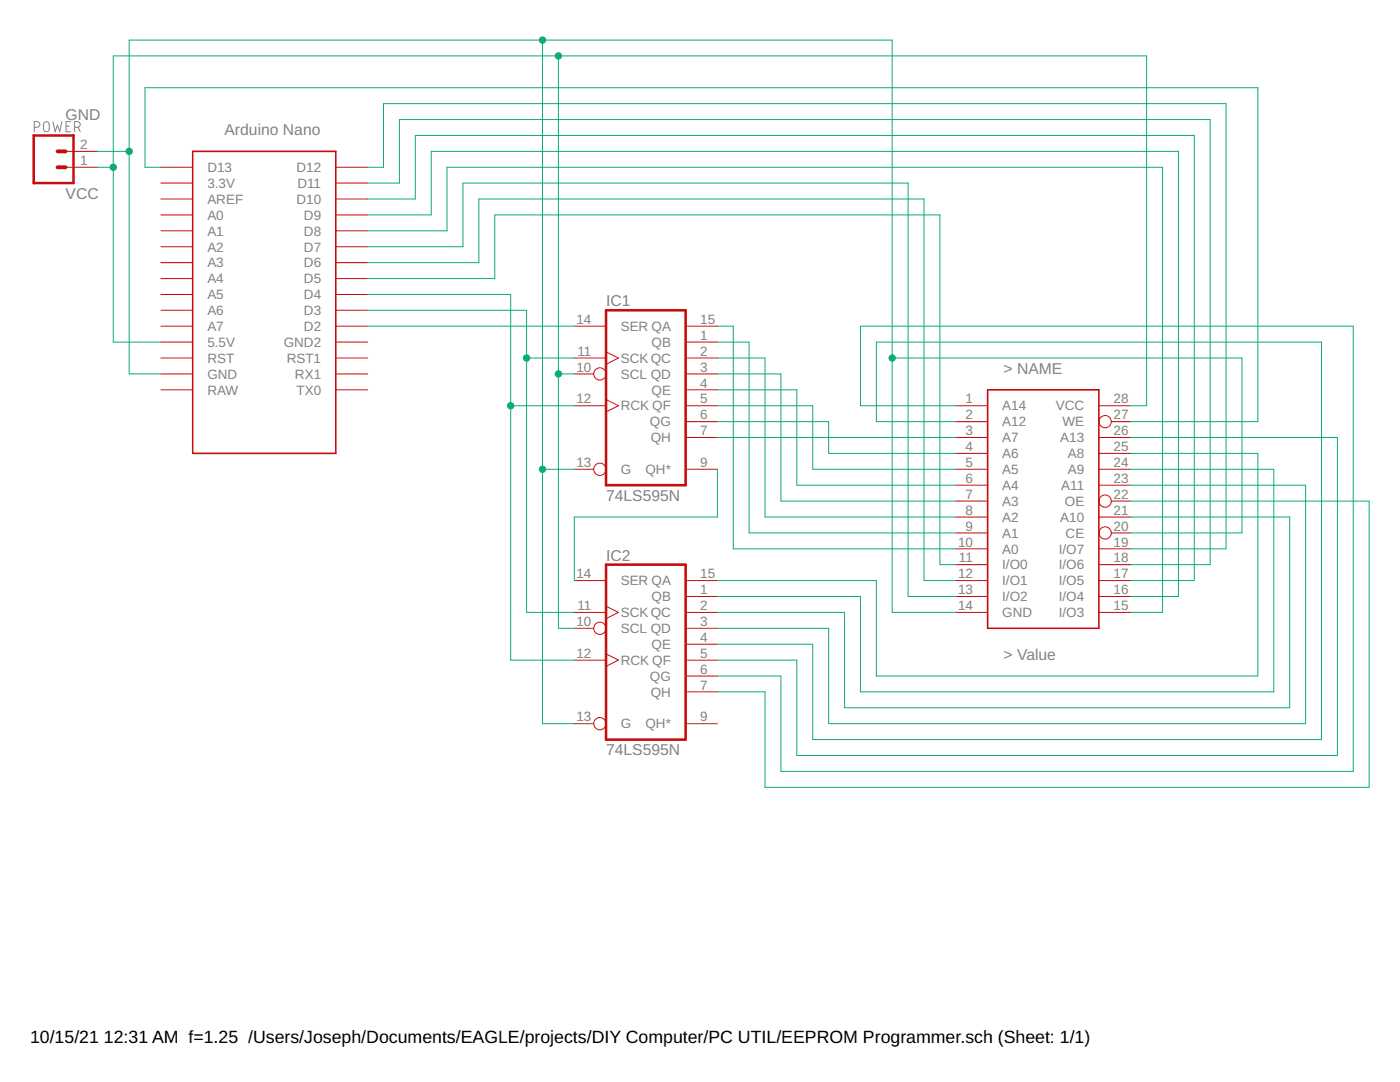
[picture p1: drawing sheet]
<?xml version="1.0" encoding="utf-8"?>
<!DOCTYPE eagle SYSTEM "eagle.dtd">
<!--
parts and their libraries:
SparkFun-Connectors: Licensing: Creative Commons ShareAlike 4.0 International - https://creativecommons.org/licenses/by-sa/4.0
-->
<eagle version="9.4.2">
<drawing>
<settings>
<setting alwaysvectorfont="no"/>
<setting verticaltext="up"/>
</settings>
<grid distance="0.1" unitdist="inch" unit="inch" style="lines" multiple="1" display="no" altdistance="0.01" altunitdist="inch" altunit="inch"/>
<schematic xreflabel="%F%N/%S.%C%R" xrefpart="/%S.%C%R">
<libraries>
<library name="Arduino-clone">
<symbols>
<symbol name="NANO">
<pin name="3.3V" x="-22.86" y="12.7" visible="pin" length="middle"/>
<pin name="AREF" x="-22.86" y="10.16" visible="pin" length="middle"/>
<pin name="ICSP1" x="-10.16" y="-27.94" visible="off" length="point" rot="R270"/>
<pin name="ICSP2" x="-10.16" y="-25.4" visible="off" length="point" rot="R270"/>
<pin name="ICSP3" x="-7.62" y="-27.94" visible="off" length="point" rot="R270"/>
<pin name="ICSP4" x="-7.62" y="-25.4" visible="off" length="point" rot="R270"/>
<pin name="TX0" x="10.16" y="-20.32" visible="pin" length="middle" rot="R180"/>
<pin name="RX1" x="10.16" y="-17.78" visible="pin" length="middle" rot="R180"/>
<pin name="RST1" x="10.16" y="-15.24" visible="pin" length="middle" rot="R180"/>
<pin name="GND2" x="10.16" y="-12.7" visible="pin" length="middle" rot="R180"/>
<pin name="D2" x="10.16" y="-10.16" visible="pin" length="middle" rot="R180"/>
<pin name="D3" x="10.16" y="-7.62" visible="pin" length="middle" rot="R180"/>
<pin name="D4" x="10.16" y="-5.08" visible="pin" length="middle" rot="R180"/>
<pin name="D5" x="10.16" y="-2.54" visible="pin" length="middle" rot="R180"/>
<pin name="D6" x="10.16" y="0" visible="pin" length="middle" rot="R180"/>
<pin name="D7" x="10.16" y="2.54" visible="pin" length="middle" rot="R180"/>
<pin name="D8" x="10.16" y="5.08" visible="pin" length="middle" rot="R180"/>
<pin name="D9" x="10.16" y="7.62" visible="pin" length="middle" rot="R180"/>
<pin name="RAW" x="-22.86" y="-20.32" visible="pin" length="middle"/>
<pin name="GND" x="-22.86" y="-17.78" visible="pin" length="middle"/>
<pin name="RST" x="-22.86" y="-15.24" visible="pin" length="middle"/>
<pin name="5.5V" x="-22.86" y="-12.7" visible="pin" length="middle"/>
<pin name="A3" x="-22.86" y="0" visible="pin" length="middle"/>
<pin name="A2" x="-22.86" y="2.54" visible="pin" length="middle"/>
<pin name="A1" x="-22.86" y="5.08" visible="pin" length="middle"/>
<pin name="A0" x="-22.86" y="7.62" visible="pin" length="middle"/>
<pin name="D13" x="-22.86" y="15.24" visible="pin" length="middle"/>
<pin name="D12" x="10.16" y="15.24" visible="pin" length="middle" rot="R180"/>
<pin name="D11" x="10.16" y="12.7" visible="pin" length="middle" rot="R180"/>
<pin name="D10" x="10.16" y="10.16" visible="pin" length="middle" rot="R180"/>
<pin name="A7" x="-22.86" y="-10.16" visible="pin" length="middle"/>
<pin name="A6" x="-22.86" y="-7.62" visible="pin" length="middle"/>
<pin name="A5" x="-22.86" y="-5.08" visible="pin" length="middle"/>
<pin name="A4" x="-22.86" y="-2.54" visible="pin" length="middle"/>
<pin name="ICSP5" x="-5.08" y="-27.94" visible="off" length="point" rot="R270"/>
<pin name="ICSP6" x="-5.08" y="-25.4" visible="off" length="point" rot="R270"/>
<wire x1="-17.78" y1="17.78" x2="-17.78" y2="-30.48" width="0.254" layer="94"/>
<wire x1="-17.78" y1="-30.48" x2="5.08" y2="-30.48" width="0.254" layer="94"/>
<wire x1="5.08" y1="-30.48" x2="5.08" y2="17.78" width="0.254" layer="94"/>
<wire x1="5.08" y1="17.78" x2="-17.78" y2="17.78" width="0.254" layer="94"/>
<text x="-12.7" y="20.32" size="1.778" layer="95">Arduino Nano</text>
</symbol>
</symbols>
<devicesets>
<deviceset name="NANO">
<gates>
<gate name="G$1" symbol="NANO" x="7.62" y="2.54"/>
</gates>
<devices>
<device name="" package="NANO">
<connects>
<connect gate="G$1" pin="3.3V" pad="3.3V"/>
<connect gate="G$1" pin="5.5V" pad="5V"/>
<connect gate="G$1" pin="A0" pad="A0"/>
<connect gate="G$1" pin="A1" pad="A1"/>
<connect gate="G$1" pin="A2" pad="A2"/>
<connect gate="G$1" pin="A3" pad="A3"/>
<connect gate="G$1" pin="A4" pad="A4"/>
<connect gate="G$1" pin="A5" pad="A5"/>
<connect gate="G$1" pin="A6" pad="A6"/>
<connect gate="G$1" pin="A7" pad="A7"/>
<connect gate="G$1" pin="AREF" pad="AREF"/>
<connect gate="G$1" pin="D10" pad="D10"/>
<connect gate="G$1" pin="D11" pad="D11"/>
<connect gate="G$1" pin="D12" pad="D12"/>
<connect gate="G$1" pin="D13" pad="D13"/>
<connect gate="G$1" pin="D2" pad="D2"/>
<connect gate="G$1" pin="D3" pad="D3"/>
<connect gate="G$1" pin="D4" pad="D4"/>
<connect gate="G$1" pin="D5" pad="D5"/>
<connect gate="G$1" pin="D6" pad="D6"/>
<connect gate="G$1" pin="D7" pad="D7"/>
<connect gate="G$1" pin="D8" pad="D8"/>
<connect gate="G$1" pin="D9" pad="D9"/>
<connect gate="G$1" pin="GND" pad="GND"/>
<connect gate="G$1" pin="GND2" pad="GND1"/>
<connect gate="G$1" pin="ICSP1" pad="ICSP1"/>
<connect gate="G$1" pin="ICSP2" pad="ICSP2"/>
<connect gate="G$1" pin="ICSP3" pad="ICSP3"/>
<connect gate="G$1" pin="ICSP4" pad="ICSP4"/>
<connect gate="G$1" pin="ICSP5" pad="ICSP5"/>
<connect gate="G$1" pin="ICSP6" pad="ICSP6"/>
<connect gate="G$1" pin="RAW" pad="RAW"/>
<connect gate="G$1" pin="RST" pad="RST"/>
<connect gate="G$1" pin="RST1" pad="RST1"/>
<connect gate="G$1" pin="RX1" pad="RX1"/>
<connect gate="G$1" pin="TX0" pad="TX0"/>
</connects>
<technologies>
<technology name=""/>
</technologies>
</device>
</devices>
</deviceset>
</devicesets>
</library>
<library name="74xx-us">
<symbols>
<symbol name="74595">
<wire x1="-5.08" y1="-15.24" x2="7.62" y2="-15.24" width="0.4064" layer="94"/>
<wire x1="7.62" y1="-15.24" x2="7.62" y2="12.7" width="0.4064" layer="94"/>
<wire x1="7.62" y1="12.7" x2="-5.08" y2="12.7" width="0.4064" layer="94"/>
<wire x1="-5.08" y1="12.7" x2="-5.08" y2="-15.24" width="0.4064" layer="94"/>
<text x="-5.08" y="13.335" size="1.778" layer="95">&gt;NAME</text>
<text x="-5.08" y="-17.78" size="1.778" layer="96">&gt;VALUE</text>
<pin name="QB" x="12.7" y="7.62" length="middle" direction="hiz" rot="R180"/>
<pin name="QC" x="12.7" y="5.08" length="middle" direction="hiz" rot="R180"/>
<pin name="QD" x="12.7" y="2.54" length="middle" direction="hiz" rot="R180"/>
<pin name="QE" x="12.7" y="0" length="middle" direction="hiz" rot="R180"/>
<pin name="QF" x="12.7" y="-2.54" length="middle" direction="hiz" rot="R180"/>
<pin name="QG" x="12.7" y="-5.08" length="middle" direction="hiz" rot="R180"/>
<pin name="QH" x="12.7" y="-7.62" length="middle" direction="hiz" rot="R180"/>
<pin name="SCL" x="-10.16" y="2.54" length="middle" direction="in" function="dot"/>
<pin name="SCK" x="-10.16" y="5.08" length="middle" direction="in" function="clk"/>
<pin name="RCK" x="-10.16" y="-2.54" length="middle" direction="in" function="clk"/>
<pin name="G" x="-10.16" y="-12.7" length="middle" direction="in" function="dot"/>
<pin name="SER" x="-10.16" y="10.16" length="middle" direction="in"/>
<pin name="QA" x="12.7" y="10.16" length="middle" direction="hiz" rot="R180"/>
<pin name="QH*" x="12.7" y="-12.7" length="middle" direction="hiz" rot="R180"/>
</symbol>
<symbol name="PWRN">
<text x="-0.635" y="-0.635" size="1.778" layer="95">&gt;NAME</text>
<text x="1.905" y="-7.62" size="1.27" layer="95" rot="R90">GND</text>
<text x="1.905" y="5.08" size="1.27" layer="95" rot="R90">VCC</text>
<pin name="GND" x="0" y="-10.16" visible="pad" direction="pwr" rot="R90"/>
<pin name="VCC" x="0" y="10.16" visible="pad" direction="pwr" rot="R270"/>
</symbol>
</symbols>
<devicesets>
<deviceset name="74*595" prefix="IC">
<gates>
<gate name="A" symbol="74595" x="22.86" y="0"/>
<gate name="P" symbol="PWRN" x="-5.08" y="0" addlevel="request"/>
</gates>
<devices>
<device name="N" package="DIL16">
<connects>
<connect gate="A" pin="G" pad="13"/>
<connect gate="A" pin="QA" pad="15"/>
<connect gate="A" pin="QB" pad="1"/>
<connect gate="A" pin="QC" pad="2"/>
<connect gate="A" pin="QD" pad="3"/>
<connect gate="A" pin="QE" pad="4"/>
<connect gate="A" pin="QF" pad="5"/>
<connect gate="A" pin="QG" pad="6"/>
<connect gate="A" pin="QH" pad="7"/>
<connect gate="A" pin="QH*" pad="9"/>
<connect gate="A" pin="RCK" pad="12"/>
<connect gate="A" pin="SCK" pad="11"/>
<connect gate="A" pin="SCL" pad="10"/>
<connect gate="A" pin="SER" pad="14"/>
<connect gate="P" pin="GND" pad="8"/>
<connect gate="P" pin="VCC" pad="16"/>
</connects>
<package3dinstances>
<package3dinstance package3d_urn="urn:adsk.eagle:package:922/2"/>
</package3dinstances>
<technologies>
<technology name="LS"/>
</technologies>
</device>
<device name="D" package="SO16">
<connects>
<connect gate="A" pin="G" pad="13"/>
<connect gate="A" pin="QA" pad="15"/>
<connect gate="A" pin="QB" pad="1"/>
<connect gate="A" pin="QC" pad="2"/>
<connect gate="A" pin="QD" pad="3"/>
<connect gate="A" pin="QE" pad="4"/>
<connect gate="A" pin="QF" pad="5"/>
<connect gate="A" pin="QG" pad="6"/>
<connect gate="A" pin="QH" pad="7"/>
<connect gate="A" pin="QH*" pad="9"/>
<connect gate="A" pin="RCK" pad="12"/>
<connect gate="A" pin="SCK" pad="11"/>
<connect gate="A" pin="SCL" pad="10"/>
<connect gate="A" pin="SER" pad="14"/>
<connect gate="P" pin="GND" pad="8"/>
<connect gate="P" pin="VCC" pad="16"/>
</connects>
<package3dinstances>
<package3dinstance package3d_urn="urn:adsk.eagle:package:2918/1"/>
</package3dinstances>
<technologies>
<technology name="LS"/>
</technologies>
</device>
<device name="FK" package="LCC20">
<connects>
<connect gate="A" pin="G" pad="17"/>
<connect gate="A" pin="QA" pad="19"/>
<connect gate="A" pin="QB" pad="2"/>
<connect gate="A" pin="QC" pad="3"/>
<connect gate="A" pin="QD" pad="4"/>
<connect gate="A" pin="QE" pad="5"/>
<connect gate="A" pin="QF" pad="7"/>
<connect gate="A" pin="QG" pad="8"/>
<connect gate="A" pin="QH" pad="9"/>
<connect gate="A" pin="QH*" pad="12"/>
<connect gate="A" pin="RCK" pad="15"/>
<connect gate="A" pin="SCK" pad="14"/>
<connect gate="A" pin="SCL" pad="13"/>
<connect gate="A" pin="SER" pad="18"/>
<connect gate="P" pin="GND" pad="10"/>
<connect gate="P" pin="VCC" pad="20"/>
</connects>
<package3dinstances>
<package3dinstance package3d_urn="urn:adsk.eagle:package:2919/1"/>
</package3dinstances>
<technologies>
<technology name="LS"/>
</technologies>
</device>
</devices>
</deviceset>
</devicesets>
</library>
<library name="Computer_Parts">
<symbols>
<symbol name="28C256">
<pin name="A14" x="-25.4" y="20.32" length="middle"/>
<pin name="A12" x="-25.4" y="17.78" length="middle"/>
<pin name="A7" x="-25.4" y="15.24" length="middle"/>
<pin name="A6" x="-25.4" y="12.7" length="middle"/>
<pin name="A5" x="-25.4" y="10.16" length="middle"/>
<pin name="A4" x="-25.4" y="7.62" length="middle"/>
<pin name="A3" x="-25.4" y="5.08" length="middle"/>
<pin name="A2" x="-25.4" y="2.54" length="middle"/>
<pin name="A1" x="-25.4" y="0" length="middle"/>
<pin name="A0" x="-25.4" y="-2.54" length="middle"/>
<pin name="I/O0" x="-25.4" y="-5.08" length="middle"/>
<pin name="I/O1" x="-25.4" y="-7.62" length="middle"/>
<pin name="I/O2" x="-25.4" y="-10.16" length="middle"/>
<pin name="GND" x="-25.4" y="-12.7" length="middle"/>
<pin name="I/O3" x="2.54" y="-12.7" length="middle" rot="R180"/>
<pin name="I/O4" x="2.54" y="-10.16" length="middle" rot="R180"/>
<pin name="I/O5" x="2.54" y="-7.62" length="middle" rot="R180"/>
<pin name="I/O6" x="2.54" y="-5.08" length="middle" rot="R180"/>
<pin name="I/O7" x="2.54" y="-2.54" length="middle" rot="R180"/>
<pin name="CE" x="2.54" y="0" length="middle" function="dot" rot="R180"/>
<pin name="A10" x="2.54" y="2.54" length="middle" rot="R180"/>
<pin name="OE" x="2.54" y="5.08" length="middle" function="dot" rot="R180"/>
<pin name="A11" x="2.54" y="7.62" length="middle" rot="R180"/>
<pin name="A9" x="2.54" y="10.16" length="middle" rot="R180"/>
<pin name="A8" x="2.54" y="12.7" length="middle" rot="R180"/>
<pin name="A13" x="2.54" y="15.24" length="middle" rot="R180"/>
<pin name="WE" x="2.54" y="17.78" length="middle" function="dot" rot="R180"/>
<pin name="VCC" x="2.54" y="20.32" length="middle" rot="R180"/>
<wire x1="-20.32" y1="22.86" x2="-2.54" y2="22.86" width="0.254" layer="94"/>
<wire x1="-2.54" y1="22.86" x2="-2.54" y2="-15.24" width="0.254" layer="94"/>
<wire x1="-2.54" y1="-15.24" x2="-20.32" y2="-15.24" width="0.254" layer="94"/>
<wire x1="-20.32" y1="-15.24" x2="-20.32" y2="22.86" width="0.254" layer="94"/>
<text x="-17.78" y="25.4" size="1.778" layer="95">&gt; NAME</text>
<text x="-17.78" y="-20.32" size="1.778" layer="96">&gt; Value</text>
</symbol>
</symbols>
<devicesets>
<deviceset name="28C256" uservalue="yes">
<gates>
<gate name="G$1" symbol="28C256" x="25.4" y="12.7"/>
</gates>
<devices>
<device name="" package="DIP1722W26P254L3450H508Q28B">
<connects>
<connect gate="G$1" pin="A0" pad="10"/>
<connect gate="G$1" pin="A1" pad="9"/>
<connect gate="G$1" pin="A10" pad="21"/>
<connect gate="G$1" pin="A11" pad="23"/>
<connect gate="G$1" pin="A12" pad="2"/>
<connect gate="G$1" pin="A13" pad="26"/>
<connect gate="G$1" pin="A14" pad="1"/>
<connect gate="G$1" pin="A2" pad="8"/>
<connect gate="G$1" pin="A3" pad="7"/>
<connect gate="G$1" pin="A4" pad="6"/>
<connect gate="G$1" pin="A5" pad="5"/>
<connect gate="G$1" pin="A6" pad="4"/>
<connect gate="G$1" pin="A7" pad="3"/>
<connect gate="G$1" pin="A8" pad="25"/>
<connect gate="G$1" pin="A9" pad="24"/>
<connect gate="G$1" pin="CE" pad="20"/>
<connect gate="G$1" pin="GND" pad="14"/>
<connect gate="G$1" pin="I/O0" pad="11"/>
<connect gate="G$1" pin="I/O1" pad="12"/>
<connect gate="G$1" pin="I/O2" pad="13"/>
<connect gate="G$1" pin="I/O3" pad="15"/>
<connect gate="G$1" pin="I/O4" pad="16"/>
<connect gate="G$1" pin="I/O5" pad="17"/>
<connect gate="G$1" pin="I/O6" pad="18"/>
<connect gate="G$1" pin="I/O7" pad="19"/>
<connect gate="G$1" pin="OE" pad="22"/>
<connect gate="G$1" pin="VCC" pad="28"/>
<connect gate="G$1" pin="WE" pad="27"/>
</connects>
<package3dinstances>
<package3dinstance package3d_urn="urn:adsk.eagle:package:28513216/1"/>
</package3dinstances>
<technologies>
<technology name=""/>
</technologies>
</device>
</devices>
</deviceset>
</devicesets>
</library>
<library name="SparkFun-Connectors">
<symbols>
<symbol name="CONN_02">
<wire x1="3.81" y1="-2.54" x2="-2.54" y2="-2.54" width="0.4064" layer="94"/>
<wire x1="1.27" y1="2.54" x2="2.54" y2="2.54" width="0.6096" layer="94"/>
<wire x1="1.27" y1="0" x2="2.54" y2="0" width="0.6096" layer="94"/>
<wire x1="-2.54" y1="5.08" x2="-2.54" y2="-2.54" width="0.4064" layer="94"/>
<wire x1="3.81" y1="-2.54" x2="3.81" y2="5.08" width="0.4064" layer="94"/>
<wire x1="-2.54" y1="5.08" x2="3.81" y2="5.08" width="0.4064" layer="94"/>
<text x="-2.54" y="-4.826" size="1.778" layer="96" font="vector">&gt;VALUE</text>
<text x="-2.54" y="5.588" size="1.778" layer="95" font="vector">&gt;NAME</text>
<pin name="1" x="7.62" y="0" visible="pad" length="middle" direction="pas" swaplevel="1" rot="R180"/>
<pin name="2" x="7.62" y="2.54" visible="pad" length="middle" direction="pas" swaplevel="1" rot="R180"/>
</symbol>
</symbols>
<devicesets>
<deviceset name="CONN_02" prefix="J" uservalue="yes">
<gates>
<gate name="G$1" symbol="CONN_02" x="-2.54" y="0"/>
</gates>
<devices>
<device name="" package="1X02">
<connects>
<connect gate="G$1" pin="1" pad="1"/>
<connect gate="G$1" pin="2" pad="2"/>
</connects>
<package3dinstances>
<package3dinstance package3d_urn="urn:adsk.eagle:package:38039/1"/>
</package3dinstances>
<technologies>
<technology name=""/>
</technologies>
</device>
<device name="POLAR" package="MOLEX-1X2">
<connects>
<connect gate="G$1" pin="1" pad="1"/>
<connect gate="G$1" pin="2" pad="2"/>
</connects>
<package3dinstances>
<package3dinstance package3d_urn="urn:adsk.eagle:package:38040/1"/>
</package3dinstances>
<technologies>
<technology name="">
<attribute name="SF_ID" value="PRT-09918" constant="no"/>
</technology>
</technologies>
</device>
<device name="3.5MM" package="SCREWTERMINAL-3.5MM-2">
<connects>
<connect gate="G$1" pin="1" pad="1"/>
<connect gate="G$1" pin="2" pad="2"/>
</connects>
<package3dinstances>
<package3dinstance package3d_urn="urn:adsk.eagle:package:38050/1"/>
</package3dinstances>
<technologies>
<technology name="">
<attribute name="PROD_ID" value="CONN-08399" constant="no"/>
</technology>
</technologies>
</device>
<device name="-JST-2MM-SMT" package="JST-2-SMD">
<connects>
<connect gate="G$1" pin="1" pad="2"/>
<connect gate="G$1" pin="2" pad="1"/>
</connects>
<package3dinstances>
<package3dinstance package3d_urn="urn:adsk.eagle:package:38042/1"/>
</package3dinstances>
<technologies>
<technology name="">
<attribute name="PROD_ID" value="CONN-11443"/>
</technology>
</technologies>
</device>
<device name="PTH2" package="1X02_BIG">
<connects>
<connect gate="G$1" pin="1" pad="P$1"/>
<connect gate="G$1" pin="2" pad="P$2"/>
</connects>
<package3dinstances>
<package3dinstance package3d_urn="urn:adsk.eagle:package:38043/1"/>
</package3dinstances>
<technologies>
<technology name=""/>
</technologies>
</device>
<device name="4UCON-15767" package="JST-2-SMD-VERT">
<connects>
<connect gate="G$1" pin="1" pad="GND"/>
<connect gate="G$1" pin="2" pad="VCC"/>
</connects>
<package3dinstances>
<package3dinstance package3d_urn="urn:adsk.eagle:package:38052/1"/>
</package3dinstances>
<technologies>
<technology name=""/>
</technologies>
</device>
<device name="5MM" package="SCREWTERMINAL-5MM-2">
<connects>
<connect gate="G$1" pin="1" pad="1"/>
<connect gate="G$1" pin="2" pad="2"/>
</connects>
<package3dinstances>
<package3dinstance package3d_urn="urn:adsk.eagle:package:38044/1"/>
</package3dinstances>
<technologies>
<technology name="">
<attribute name="SF_SKU" value="PRT-08432" constant="no"/>
</technology>
</technologies>
</device>
<device name="LOCK" package="1X02_LOCK">
<connects>
<connect gate="G$1" pin="1" pad="1"/>
<connect gate="G$1" pin="2" pad="2"/>
</connects>
<package3dinstances>
<package3dinstance package3d_urn="urn:adsk.eagle:package:38045/1"/>
</package3dinstances>
<technologies>
<technology name=""/>
</technologies>
</device>
<device name="POLAR_LOCK" package="MOLEX-1X2_LOCK">
<connects>
<connect gate="G$1" pin="1" pad="1"/>
<connect gate="G$1" pin="2" pad="2"/>
</connects>
<package3dinstances>
<package3dinstance package3d_urn="urn:adsk.eagle:package:38046/1"/>
</package3dinstances>
<technologies>
<technology name="">
<attribute name="SF_ID" value="PRT-09918" constant="no"/>
</technology>
</technologies>
</device>
<device name="LOCK_LONGPADS" package="1X02_LOCK_LONGPADS">
<connects>
<connect gate="G$1" pin="1" pad="1"/>
<connect gate="G$1" pin="2" pad="2"/>
</connects>
<package3dinstances>
<package3dinstance package3d_urn="urn:adsk.eagle:package:38047/1"/>
</package3dinstances>
<technologies>
<technology name=""/>
</technologies>
</device>
<device name="3.5MM_LOCK" package="SCREWTERMINAL-3.5MM-2_LOCK">
<connects>
<connect gate="G$1" pin="1" pad="1"/>
<connect gate="G$1" pin="2" pad="2"/>
</connects>
<package3dinstances>
<package3dinstance package3d_urn="urn:adsk.eagle:package:38049/1"/>
</package3dinstances>
<technologies>
<technology name="">
<attribute name="PROD_ID" value="CONN-08399" constant="no"/>
</technology>
</technologies>
</device>
<device name="PTH3" package="1X02_LONGPADS">
<connects>
<connect gate="G$1" pin="1" pad="1"/>
<connect gate="G$1" pin="2" pad="2"/>
</connects>
<package3dinstances>
<package3dinstance package3d_urn="urn:adsk.eagle:package:38048/1"/>
</package3dinstances>
<technologies>
<technology name=""/>
</technologies>
</device>
<device name="1X02_NO_SILK" package="1X02_NO_SILK">
<connects>
<connect gate="G$1" pin="1" pad="1"/>
<connect gate="G$1" pin="2" pad="2"/>
</connects>
<package3dinstances>
<package3dinstance package3d_urn="urn:adsk.eagle:package:38051/1"/>
</package3dinstances>
<technologies>
<technology name=""/>
</technologies>
</device>
<device name="JST-PTH-2" package="JST-2-PTH">
<connects>
<connect gate="G$1" pin="1" pad="1"/>
<connect gate="G$1" pin="2" pad="2"/>
</connects>
<package3dinstances>
<package3dinstance package3d_urn="urn:adsk.eagle:package:38053/1"/>
</package3dinstances>
<technologies>
<technology name="">
<attribute name="PROD_ID" value="CONN-09863" constant="no"/>
<attribute name="SKU" value="PRT-09914" constant="no"/>
</technology>
</technologies>
</device>
<device name="PTH4" package="1X02_XTRA_BIG">
<connects>
<connect gate="G$1" pin="1" pad="1"/>
<connect gate="G$1" pin="2" pad="2"/>
</connects>
<package3dinstances>
<package3dinstance package3d_urn="urn:adsk.eagle:package:38054/1"/>
</package3dinstances>
<technologies>
<technology name=""/>
</technologies>
</device>
<device name="POGO_PIN_HOLES_ONLY" package="1X02_PP_HOLES_ONLY">
<connects>
<connect gate="G$1" pin="1" pad="1"/>
<connect gate="G$1" pin="2" pad="2"/>
</connects>
<package3dinstances>
<package3dinstance package3d_urn="urn:adsk.eagle:package:38058/1"/>
</package3dinstances>
<technologies>
<technology name=""/>
</technologies>
</device>
<device name="3.5MM-NO_SILK" package="SCREWTERMINAL-3.5MM-2-NS">
<connects>
<connect gate="G$1" pin="1" pad="1"/>
<connect gate="G$1" pin="2" pad="2"/>
</connects>
<package3dinstances>
<package3dinstance package3d_urn="urn:adsk.eagle:package:38055/1"/>
</package3dinstances>
<technologies>
<technology name="">
<attribute name="PROD_ID" value="CONN-08399" constant="no"/>
</technology>
</technologies>
</device>
<device name="-JST-2-PTH-NO_SILK" package="JST-2-PTH-NS">
<connects>
<connect gate="G$1" pin="1" pad="1"/>
<connect gate="G$1" pin="2" pad="2"/>
</connects>
<package3dinstances>
<package3dinstance package3d_urn="urn:adsk.eagle:package:38056/1"/>
</package3dinstances>
<technologies>
<technology name=""/>
</technologies>
</device>
<device name="JST-PTH-2-KIT" package="JST-2-PTH-KIT">
<connects>
<connect gate="G$1" pin="1" pad="1"/>
<connect gate="G$1" pin="2" pad="2"/>
</connects>
<package3dinstances>
<package3dinstance package3d_urn="urn:adsk.eagle:package:38057/1"/>
</package3dinstances>
<technologies>
<technology name=""/>
</technologies>
</device>
<device name="SPRING-2.54-RA" package="SPRINGTERMINAL-2.54MM-2">
<connects>
<connect gate="G$1" pin="1" pad="1"/>
<connect gate="G$1" pin="2" pad="2"/>
</connects>
<package3dinstances>
<package3dinstance package3d_urn="urn:adsk.eagle:package:38061/1"/>
</package3dinstances>
<technologies>
<technology name=""/>
</technologies>
</device>
<device name="2.54MM_SCREWTERM" package="1X02_2.54_SCREWTERM">
<connects>
<connect gate="G$1" pin="1" pad="P1"/>
<connect gate="G$1" pin="2" pad="P2"/>
</connects>
<package3dinstances>
<package3dinstance package3d_urn="urn:adsk.eagle:package:38059/1"/>
</package3dinstances>
<technologies>
<technology name=""/>
</technologies>
</device>
<device name="SMALL_POKEHOME" package="1X02_POKEHOME">
<connects>
<connect gate="G$1" pin="1" pad="P1 P3"/>
<connect gate="G$1" pin="2" pad="P2 P4"/>
</connects>
<package3dinstances>
<package3dinstance package3d_urn="urn:adsk.eagle:package:38060/1"/>
</package3dinstances>
<technologies>
<technology name="">
<attribute name="PROD_ID" value="CONN-13512"/>
</technology>
</technologies>
</device>
<device name="PTH_RA_FEMALE" package="1X02_RA_PTH_FEMALE">
<connects>
<connect gate="G$1" pin="1" pad="1"/>
<connect gate="G$1" pin="2" pad="2"/>
</connects>
<package3dinstances>
<package3dinstance package3d_urn="urn:adsk.eagle:package:38062/1"/>
</package3dinstances>
<technologies>
<technology name="">
<attribute name="PROD_ID" value="CONN-13700"/>
</technology>
</technologies>
</device>
</devices>
</deviceset>
</devicesets>
</library>
</libraries>
<attributes>
</attributes>
<variantdefs>
</variantdefs>
<classes>
<class number="0" name="default" width="0" drill="0">
</class>
</classes>
<parts>
<part name="U$1" library="Arduino-clone" deviceset="NANO" device=""/>
<part name="IC1" library="74xx-us" deviceset="74*595" device="N" package3d_urn="urn:adsk.eagle:package:922/2" technology="LS"/>
<part name="IC2" library="74xx-us" deviceset="74*595" device="N" package3d_urn="urn:adsk.eagle:package:922/2" technology="LS"/>
<part name="EEPROM" library="Computer_Parts" deviceset="28C256" device="" package3d_urn="urn:adsk.eagle:package:28513216/1"/>
<part name="POWER" library="SparkFun-Connectors" deviceset="CONN_02" device="POGO_PIN_HOLES_ONLY" package3d_urn="urn:adsk.eagle:package:38058/1"/>
</parts>
<sheets>
<sheet>
<plain>
</plain>
<instances>
<instance part="U$1" gate="G$1" x="15.24" y="78.74" smashed="yes"/>
<instance part="IC1" gate="A" x="68.58" y="58.42" smashed="yes">
<attribute name="NAME" x="63.5" y="71.755" size="1.778" layer="95"/>
<attribute name="VALUE" x="63.5" y="40.64" size="1.778" layer="96"/>
</instance>
<instance part="IC2" gate="A" x="68.58" y="17.78" smashed="yes">
<attribute name="NAME" x="63.5" y="31.115" size="1.778" layer="95"/>
<attribute name="VALUE" x="63.5" y="0" size="1.778" layer="96"/>
</instance>
<instance part="EEPROM" gate="G$1" x="144.78" y="35.56" smashed="yes"/>
<instance part="POWER" gate="G$1" x="-25.4" y="93.98" smashed="yes">
<attribute name="VALUE" x="-27.94" y="89.154" size="1.778" layer="96" font="vector"/>
<attribute name="NAME" x="-27.94" y="99.568" size="1.778" layer="95" font="vector"/>
</instance>
</instances>
<busses>
</busses>
<nets>
<net name="VCC" class="0">
<segment>
<pinref part="POWER" gate="G$1" pin="1"/>
<wire x1="-17.78" y1="93.98" x2="-15.24" y2="93.98" width="0.1524" layer="91"/>
<pinref part="IC1" gate="A" pin="SCL"/>
<wire x1="58.42" y1="60.96" x2="55.88" y2="60.96" width="0.1524" layer="91"/>
<wire x1="55.88" y1="60.96" x2="55.88" y2="111.76" width="0.1524" layer="91"/>
<wire x1="55.88" y1="111.76" x2="-15.24" y2="111.76" width="0.1524" layer="91"/>
<wire x1="-15.24" y1="111.76" x2="-15.24" y2="93.98" width="0.1524" layer="91"/>
<pinref part="IC2" gate="A" pin="SCL"/>
<wire x1="58.42" y1="20.32" x2="55.88" y2="20.32" width="0.1524" layer="91"/>
<wire x1="55.88" y1="20.32" x2="55.88" y2="60.96" width="0.1524" layer="91"/>
<junction x="55.88" y="60.96"/>
<pinref part="U$1" gate="G$1" pin="5.5V"/>
<wire x1="-7.62" y1="66.04" x2="-15.24" y2="66.04" width="0.1524" layer="91"/>
<wire x1="-15.24" y1="66.04" x2="-15.24" y2="93.98" width="0.1524" layer="91"/>
<junction x="-15.24" y="93.98"/>
<pinref part="EEPROM" gate="G$1" pin="VCC"/>
<wire x1="147.32" y1="55.88" x2="149.86" y2="55.88" width="0.1524" layer="91"/>
<wire x1="149.86" y1="55.88" x2="149.86" y2="111.76" width="0.1524" layer="91"/>
<wire x1="149.86" y1="111.76" x2="55.88" y2="111.76" width="0.1524" layer="91"/>
<junction x="55.88" y="111.76"/>
<label x="-22.86" y="88.9" size="1.778" layer="95"/>
</segment>
</net>
<net name="N$1" class="0">
<segment>
<pinref part="U$1" gate="G$1" pin="D13"/>
<wire x1="-7.62" y1="93.98" x2="-10.16" y2="93.98" width="0.1524" layer="91"/>
<wire x1="-10.16" y1="93.98" x2="-10.16" y2="106.68" width="0.1524" layer="91"/>
<wire x1="-10.16" y1="106.68" x2="167.64" y2="106.68" width="0.1524" layer="91"/>
<pinref part="EEPROM" gate="G$1" pin="WE"/>
<wire x1="147.32" y1="53.34" x2="167.64" y2="53.34" width="0.1524" layer="91"/>
<wire x1="167.64" y1="53.34" x2="167.64" y2="106.68" width="0.1524" layer="91"/>
</segment>
</net>
<net name="N$2" class="0">
<segment>
<pinref part="U$1" gate="G$1" pin="D2"/>
<pinref part="IC1" gate="A" pin="SER"/>
<wire x1="25.4" y1="68.58" x2="58.42" y2="68.58" width="0.1524" layer="91"/>
</segment>
</net>
<net name="N$3" class="0">
<segment>
<pinref part="U$1" gate="G$1" pin="D3"/>
<wire x1="25.4" y1="71.12" x2="50.8" y2="71.12" width="0.1524" layer="91"/>
<wire x1="50.8" y1="71.12" x2="50.8" y2="63.5" width="0.1524" layer="91"/>
<pinref part="IC1" gate="A" pin="SCK"/>
<wire x1="50.8" y1="63.5" x2="58.42" y2="63.5" width="0.1524" layer="91"/>
<pinref part="IC2" gate="A" pin="SCK"/>
<wire x1="50.8" y1="63.5" x2="50.8" y2="22.86" width="0.1524" layer="91"/>
<wire x1="50.8" y1="22.86" x2="58.42" y2="22.86" width="0.1524" layer="91"/>
<junction x="50.8" y="63.5"/>
</segment>
</net>
<net name="N$4" class="0">
<segment>
<pinref part="U$1" gate="G$1" pin="D4"/>
<wire x1="25.4" y1="73.66" x2="48.26" y2="73.66" width="0.1524" layer="91"/>
<wire x1="48.26" y1="73.66" x2="48.26" y2="55.88" width="0.1524" layer="91"/>
<pinref part="IC1" gate="A" pin="RCK"/>
<wire x1="48.26" y1="55.88" x2="58.42" y2="55.88" width="0.1524" layer="91"/>
<wire x1="48.26" y1="55.88" x2="48.26" y2="15.24" width="0.1524" layer="91"/>
<junction x="48.26" y="55.88"/>
<pinref part="IC2" gate="A" pin="RCK"/>
<wire x1="48.26" y1="15.24" x2="58.42" y2="15.24" width="0.1524" layer="91"/>
</segment>
</net>
<net name="N$5" class="0">
<segment>
<pinref part="U$1" gate="G$1" pin="D12"/>
<wire x1="25.4" y1="93.98" x2="27.94" y2="93.98" width="0.1524" layer="91"/>
<wire x1="27.94" y1="93.98" x2="27.94" y2="104.14" width="0.1524" layer="91"/>
<wire x1="27.94" y1="104.14" x2="162.56" y2="104.14" width="0.1524" layer="91"/>
<wire x1="162.56" y1="104.14" x2="162.56" y2="33.02" width="0.1524" layer="91"/>
<pinref part="EEPROM" gate="G$1" pin="I/O7"/>
<wire x1="162.56" y1="33.02" x2="147.32" y2="33.02" width="0.1524" layer="91"/>
</segment>
</net>
<net name="N$6" class="0">
<segment>
<pinref part="U$1" gate="G$1" pin="D11"/>
<wire x1="25.4" y1="91.44" x2="30.48" y2="91.44" width="0.1524" layer="91"/>
<wire x1="30.48" y1="91.44" x2="30.48" y2="101.6" width="0.1524" layer="91"/>
<wire x1="30.48" y1="101.6" x2="160.02" y2="101.6" width="0.1524" layer="91"/>
<wire x1="160.02" y1="101.6" x2="160.02" y2="30.48" width="0.1524" layer="91"/>
<pinref part="EEPROM" gate="G$1" pin="I/O6"/>
<wire x1="160.02" y1="30.48" x2="147.32" y2="30.48" width="0.1524" layer="91"/>
</segment>
</net>
<net name="N$7" class="0">
<segment>
<pinref part="U$1" gate="G$1" pin="D10"/>
<wire x1="25.4" y1="88.9" x2="33.02" y2="88.9" width="0.1524" layer="91"/>
<wire x1="33.02" y1="88.9" x2="33.02" y2="99.06" width="0.1524" layer="91"/>
<wire x1="33.02" y1="99.06" x2="157.48" y2="99.06" width="0.1524" layer="91"/>
<wire x1="157.48" y1="99.06" x2="157.48" y2="27.94" width="0.1524" layer="91"/>
<pinref part="EEPROM" gate="G$1" pin="I/O5"/>
<wire x1="157.48" y1="27.94" x2="147.32" y2="27.94" width="0.1524" layer="91"/>
</segment>
</net>
<net name="N$8" class="0">
<segment>
<pinref part="U$1" gate="G$1" pin="D9"/>
<wire x1="25.4" y1="86.36" x2="35.56" y2="86.36" width="0.1524" layer="91"/>
<wire x1="35.56" y1="86.36" x2="35.56" y2="96.52" width="0.1524" layer="91"/>
<wire x1="35.56" y1="96.52" x2="154.94" y2="96.52" width="0.1524" layer="91"/>
<wire x1="154.94" y1="96.52" x2="154.94" y2="25.4" width="0.1524" layer="91"/>
<pinref part="EEPROM" gate="G$1" pin="I/O4"/>
<wire x1="154.94" y1="25.4" x2="147.32" y2="25.4" width="0.1524" layer="91"/>
</segment>
</net>
<net name="N$9" class="0">
<segment>
<pinref part="U$1" gate="G$1" pin="D8"/>
<wire x1="25.4" y1="83.82" x2="38.1" y2="83.82" width="0.1524" layer="91"/>
<wire x1="38.1" y1="83.82" x2="38.1" y2="93.98" width="0.1524" layer="91"/>
<wire x1="38.1" y1="93.98" x2="152.4" y2="93.98" width="0.1524" layer="91"/>
<wire x1="152.4" y1="93.98" x2="152.4" y2="22.86" width="0.1524" layer="91"/>
<pinref part="EEPROM" gate="G$1" pin="I/O3"/>
<wire x1="152.4" y1="22.86" x2="147.32" y2="22.86" width="0.1524" layer="91"/>
</segment>
</net>
<net name="N$11" class="0">
<segment>
<pinref part="U$1" gate="G$1" pin="D7"/>
<wire x1="25.4" y1="81.28" x2="40.64" y2="81.28" width="0.1524" layer="91"/>
<wire x1="40.64" y1="81.28" x2="40.64" y2="91.44" width="0.1524" layer="91"/>
<wire x1="40.64" y1="91.44" x2="111.76" y2="91.44" width="0.1524" layer="91"/>
<pinref part="EEPROM" gate="G$1" pin="I/O2"/>
<wire x1="111.76" y1="91.44" x2="111.76" y2="25.4" width="0.1524" layer="91"/>
<wire x1="111.76" y1="25.4" x2="119.38" y2="25.4" width="0.1524" layer="91"/>
</segment>
</net>
<net name="N$13" class="0">
<segment>
<pinref part="U$1" gate="G$1" pin="D6"/>
<wire x1="25.4" y1="78.74" x2="43.18" y2="78.74" width="0.1524" layer="91"/>
<wire x1="43.18" y1="78.74" x2="43.18" y2="88.9" width="0.1524" layer="91"/>
<wire x1="43.18" y1="88.9" x2="114.3" y2="88.9" width="0.1524" layer="91"/>
<pinref part="EEPROM" gate="G$1" pin="I/O1"/>
<wire x1="114.3" y1="88.9" x2="114.3" y2="27.94" width="0.1524" layer="91"/>
<wire x1="114.3" y1="27.94" x2="119.38" y2="27.94" width="0.1524" layer="91"/>
</segment>
</net>
<net name="GND" class="0">
<segment>
<pinref part="IC2" gate="A" pin="G"/>
<wire x1="58.42" y1="5.08" x2="53.34" y2="5.08" width="0.1524" layer="91"/>
<wire x1="109.22" y1="114.3" x2="53.34" y2="114.3" width="0.1524" layer="91"/>
<wire x1="53.34" y1="114.3" x2="-12.7" y2="114.3" width="0.1524" layer="91"/>
<wire x1="-12.7" y1="114.3" x2="-12.7" y2="96.52" width="0.1524" layer="91"/>
<pinref part="POWER" gate="G$1" pin="2"/>
<wire x1="-12.7" y1="96.52" x2="-17.78" y2="96.52" width="0.1524" layer="91"/>
<wire x1="-12.7" y1="96.52" x2="-12.7" y2="60.96" width="0.1524" layer="91"/>
<junction x="-12.7" y="96.52"/>
<pinref part="U$1" gate="G$1" pin="GND"/>
<wire x1="-12.7" y1="60.96" x2="-7.62" y2="60.96" width="0.1524" layer="91"/>
<wire x1="53.34" y1="5.08" x2="53.34" y2="45.72" width="0.1524" layer="91"/>
<junction x="53.34" y="114.3"/>
<pinref part="EEPROM" gate="G$1" pin="GND"/>
<wire x1="53.34" y1="45.72" x2="53.34" y2="114.3" width="0.1524" layer="91"/>
<wire x1="119.38" y1="22.86" x2="109.22" y2="22.86" width="0.1524" layer="91"/>
<wire x1="109.22" y1="22.86" x2="109.22" y2="63.5" width="0.1524" layer="91"/>
<pinref part="EEPROM" gate="G$1" pin="CE"/>
<wire x1="109.22" y1="63.5" x2="109.22" y2="114.3" width="0.1524" layer="91"/>
<wire x1="147.32" y1="35.56" x2="165.1" y2="35.56" width="0.1524" layer="91"/>
<wire x1="165.1" y1="35.56" x2="165.1" y2="63.5" width="0.1524" layer="91"/>
<wire x1="165.1" y1="63.5" x2="109.22" y2="63.5" width="0.1524" layer="91"/>
<junction x="109.22" y="63.5"/>
<pinref part="IC1" gate="A" pin="G"/>
<wire x1="58.42" y1="45.72" x2="53.34" y2="45.72" width="0.1524" layer="91"/>
<junction x="53.34" y="45.72"/>
<label x="-22.86" y="101.6" size="1.778" layer="95"/>
</segment>
</net>
<net name="N$12" class="0">
<segment>
<pinref part="IC1" gate="A" pin="QH*"/>
<wire x1="81.28" y1="45.72" x2="81.28" y2="38.1" width="0.1524" layer="91"/>
<wire x1="81.28" y1="38.1" x2="58.42" y2="38.1" width="0.1524" layer="91"/>
<pinref part="IC2" gate="A" pin="SER"/>
<wire x1="58.42" y1="38.1" x2="58.42" y2="27.94" width="0.1524" layer="91"/>
</segment>
</net>
<net name="N$21" class="0">
<segment>
<wire x1="45.72" y1="86.36" x2="116.84" y2="86.36" width="0.1524" layer="91"/>
<wire x1="45.72" y1="76.2" x2="45.72" y2="86.36" width="0.1524" layer="91"/>
<pinref part="U$1" gate="G$1" pin="D5"/>
<wire x1="25.4" y1="76.2" x2="45.72" y2="76.2" width="0.1524" layer="91"/>
<pinref part="EEPROM" gate="G$1" pin="I/O0"/>
<wire x1="119.38" y1="30.48" x2="116.84" y2="30.48" width="0.1524" layer="91"/>
<wire x1="116.84" y1="30.48" x2="116.84" y2="86.36" width="0.1524" layer="91"/>
</segment>
</net>
<net name="N$14" class="0">
<segment>
<pinref part="IC1" gate="A" pin="QA"/>
<wire x1="81.28" y1="68.58" x2="83.82" y2="68.58" width="0.1524" layer="91"/>
<wire x1="83.82" y1="68.58" x2="83.82" y2="33.02" width="0.1524" layer="91"/>
<wire x1="83.82" y1="33.02" x2="119.38" y2="33.02" width="0.1524" layer="91"/>
<pinref part="EEPROM" gate="G$1" pin="A0"/>
</segment>
</net>
<net name="N$15" class="0">
<segment>
<pinref part="EEPROM" gate="G$1" pin="A1"/>
<wire x1="119.38" y1="35.56" x2="86.36" y2="35.56" width="0.1524" layer="91"/>
<wire x1="86.36" y1="35.56" x2="86.36" y2="66.04" width="0.1524" layer="91"/>
<pinref part="IC1" gate="A" pin="QB"/>
<wire x1="86.36" y1="66.04" x2="81.28" y2="66.04" width="0.1524" layer="91"/>
</segment>
</net>
<net name="N$16" class="0">
<segment>
<pinref part="IC1" gate="A" pin="QC"/>
<wire x1="81.28" y1="63.5" x2="88.9" y2="63.5" width="0.1524" layer="91"/>
<wire x1="88.9" y1="63.5" x2="88.9" y2="38.1" width="0.1524" layer="91"/>
<pinref part="EEPROM" gate="G$1" pin="A2"/>
<wire x1="88.9" y1="38.1" x2="119.38" y2="38.1" width="0.1524" layer="91"/>
</segment>
</net>
<net name="N$17" class="0">
<segment>
<pinref part="IC1" gate="A" pin="QD"/>
<wire x1="81.28" y1="60.96" x2="91.44" y2="60.96" width="0.1524" layer="91"/>
<wire x1="91.44" y1="60.96" x2="91.44" y2="40.64" width="0.1524" layer="91"/>
<pinref part="EEPROM" gate="G$1" pin="A3"/>
<wire x1="91.44" y1="40.64" x2="119.38" y2="40.64" width="0.1524" layer="91"/>
</segment>
</net>
<net name="N$18" class="0">
<segment>
<pinref part="IC1" gate="A" pin="QE"/>
<wire x1="81.28" y1="58.42" x2="93.98" y2="58.42" width="0.1524" layer="91"/>
<pinref part="EEPROM" gate="G$1" pin="A4"/>
<wire x1="93.98" y1="58.42" x2="93.98" y2="43.18" width="0.1524" layer="91"/>
<wire x1="93.98" y1="43.18" x2="119.38" y2="43.18" width="0.1524" layer="91"/>
</segment>
</net>
<net name="N$20" class="0">
<segment>
<pinref part="IC1" gate="A" pin="QF"/>
<wire x1="81.28" y1="55.88" x2="96.52" y2="55.88" width="0.1524" layer="91"/>
<wire x1="96.52" y1="55.88" x2="96.52" y2="45.72" width="0.1524" layer="91"/>
<pinref part="EEPROM" gate="G$1" pin="A5"/>
<wire x1="96.52" y1="45.72" x2="119.38" y2="45.72" width="0.1524" layer="91"/>
</segment>
</net>
<net name="N$22" class="0">
<segment>
<pinref part="IC1" gate="A" pin="QG"/>
<wire x1="81.28" y1="53.34" x2="99.06" y2="53.34" width="0.1524" layer="91"/>
<wire x1="99.06" y1="53.34" x2="99.06" y2="48.26" width="0.1524" layer="91"/>
<pinref part="EEPROM" gate="G$1" pin="A6"/>
<wire x1="99.06" y1="48.26" x2="119.38" y2="48.26" width="0.1524" layer="91"/>
</segment>
</net>
<net name="N$23" class="0">
<segment>
<pinref part="IC1" gate="A" pin="QH"/>
<pinref part="EEPROM" gate="G$1" pin="A7"/>
<wire x1="81.28" y1="50.8" x2="119.38" y2="50.8" width="0.1524" layer="91"/>
</segment>
</net>
<net name="N$25" class="0">
<segment>
<pinref part="IC2" gate="A" pin="QA"/>
<wire x1="81.28" y1="27.94" x2="106.68" y2="27.94" width="0.1524" layer="91"/>
<wire x1="106.68" y1="27.94" x2="106.68" y2="12.7" width="0.1524" layer="91"/>
<wire x1="106.68" y1="12.7" x2="167.64" y2="12.7" width="0.1524" layer="91"/>
<wire x1="167.64" y1="12.7" x2="167.64" y2="48.26" width="0.1524" layer="91"/>
<pinref part="EEPROM" gate="G$1" pin="A8"/>
<wire x1="167.64" y1="48.26" x2="147.32" y2="48.26" width="0.1524" layer="91"/>
</segment>
</net>
<net name="N$24" class="0">
<segment>
<pinref part="IC2" gate="A" pin="QB"/>
<wire x1="81.28" y1="25.4" x2="104.14" y2="25.4" width="0.1524" layer="91"/>
<wire x1="104.14" y1="25.4" x2="104.14" y2="10.16" width="0.1524" layer="91"/>
<wire x1="104.14" y1="10.16" x2="170.18" y2="10.16" width="0.1524" layer="91"/>
<wire x1="170.18" y1="10.16" x2="170.18" y2="45.72" width="0.1524" layer="91"/>
<pinref part="EEPROM" gate="G$1" pin="A9"/>
<wire x1="170.18" y1="45.72" x2="147.32" y2="45.72" width="0.1524" layer="91"/>
</segment>
</net>
<net name="N$26" class="0">
<segment>
<pinref part="IC2" gate="A" pin="QC"/>
<wire x1="81.28" y1="22.86" x2="101.6" y2="22.86" width="0.1524" layer="91"/>
<wire x1="101.6" y1="22.86" x2="101.6" y2="7.62" width="0.1524" layer="91"/>
<wire x1="101.6" y1="7.62" x2="172.72" y2="7.62" width="0.1524" layer="91"/>
<wire x1="172.72" y1="7.62" x2="172.72" y2="38.1" width="0.1524" layer="91"/>
<pinref part="EEPROM" gate="G$1" pin="A10"/>
<wire x1="147.32" y1="38.1" x2="172.72" y2="38.1" width="0.1524" layer="91"/>
</segment>
</net>
<net name="N$27" class="0">
<segment>
<pinref part="IC2" gate="A" pin="QD"/>
<wire x1="81.28" y1="20.32" x2="99.06" y2="20.32" width="0.1524" layer="91"/>
<wire x1="99.06" y1="20.32" x2="99.06" y2="5.08" width="0.1524" layer="91"/>
<wire x1="99.06" y1="5.08" x2="175.26" y2="5.08" width="0.1524" layer="91"/>
<wire x1="175.26" y1="5.08" x2="175.26" y2="43.18" width="0.1524" layer="91"/>
<pinref part="EEPROM" gate="G$1" pin="A11"/>
<wire x1="175.26" y1="43.18" x2="147.32" y2="43.18" width="0.1524" layer="91"/>
</segment>
</net>
<net name="N$28" class="0">
<segment>
<pinref part="IC2" gate="A" pin="QE"/>
<wire x1="81.28" y1="17.78" x2="96.52" y2="17.78" width="0.1524" layer="91"/>
<wire x1="96.52" y1="17.78" x2="96.52" y2="2.54" width="0.1524" layer="91"/>
<wire x1="96.52" y1="2.54" x2="177.8" y2="2.54" width="0.1524" layer="91"/>
<wire x1="177.8" y1="2.54" x2="177.8" y2="66.04" width="0.1524" layer="91"/>
<wire x1="177.8" y1="66.04" x2="106.68" y2="66.04" width="0.1524" layer="91"/>
<wire x1="106.68" y1="66.04" x2="106.68" y2="53.34" width="0.1524" layer="91"/>
<pinref part="EEPROM" gate="G$1" pin="A12"/>
<wire x1="106.68" y1="53.34" x2="119.38" y2="53.34" width="0.1524" layer="91"/>
</segment>
</net>
<net name="N$29" class="0">
<segment>
<pinref part="IC2" gate="A" pin="QF"/>
<wire x1="81.28" y1="15.24" x2="93.98" y2="15.24" width="0.1524" layer="91"/>
<wire x1="93.98" y1="15.24" x2="93.98" y2="0" width="0.1524" layer="91"/>
<wire x1="93.98" y1="0" x2="180.34" y2="0" width="0.1524" layer="91"/>
<wire x1="180.34" y1="0" x2="180.34" y2="50.8" width="0.1524" layer="91"/>
<pinref part="EEPROM" gate="G$1" pin="A13"/>
<wire x1="180.34" y1="50.8" x2="147.32" y2="50.8" width="0.1524" layer="91"/>
</segment>
</net>
<net name="N$30" class="0">
<segment>
<pinref part="IC2" gate="A" pin="QG"/>
<wire x1="81.28" y1="12.7" x2="91.44" y2="12.7" width="0.1524" layer="91"/>
<wire x1="91.44" y1="12.7" x2="91.44" y2="-2.54" width="0.1524" layer="91"/>
<wire x1="91.44" y1="-2.54" x2="182.88" y2="-2.54" width="0.1524" layer="91"/>
<wire x1="182.88" y1="-2.54" x2="182.88" y2="68.58" width="0.1524" layer="91"/>
<wire x1="182.88" y1="68.58" x2="104.14" y2="68.58" width="0.1524" layer="91"/>
<wire x1="104.14" y1="68.58" x2="104.14" y2="55.88" width="0.1524" layer="91"/>
<pinref part="EEPROM" gate="G$1" pin="A14"/>
<wire x1="104.14" y1="55.88" x2="119.38" y2="55.88" width="0.1524" layer="91"/>
</segment>
</net>
<net name="N$31" class="0">
<segment>
<pinref part="IC2" gate="A" pin="QH"/>
<wire x1="81.28" y1="10.16" x2="88.9" y2="10.16" width="0.1524" layer="91"/>
<wire x1="88.9" y1="10.16" x2="88.9" y2="-5.08" width="0.1524" layer="91"/>
<wire x1="88.9" y1="-5.08" x2="185.42" y2="-5.08" width="0.1524" layer="91"/>
<wire x1="185.42" y1="-5.08" x2="185.42" y2="40.64" width="0.1524" layer="91"/>
<pinref part="EEPROM" gate="G$1" pin="OE"/>
<wire x1="185.42" y1="40.64" x2="147.32" y2="40.64" width="0.1524" layer="91"/>
</segment>
</net>
</nets>
</sheet>
</sheets>
</schematic>
</drawing>
<compatibility>
<note version="8.2" severity="warning">
Since Version 8.2, EAGLE supports online libraries. The ids
of those online libraries will not be understood (or retained)
with this version.
</note>
<note version="8.3" severity="warning">
Since Version 8.3, EAGLE supports URNs for individual library
assets (packages, symbols, and devices). The URNs of those assets
will not be understood (or retained) with this version.
</note>
<note version="8.3" severity="warning">
Since Version 8.3, EAGLE supports the association of 3D packages
with devices in libraries, schematics, and board files. Those 3D
packages will not be understood (or retained) with this version.
</note>
</compatibility>
</eagle>
